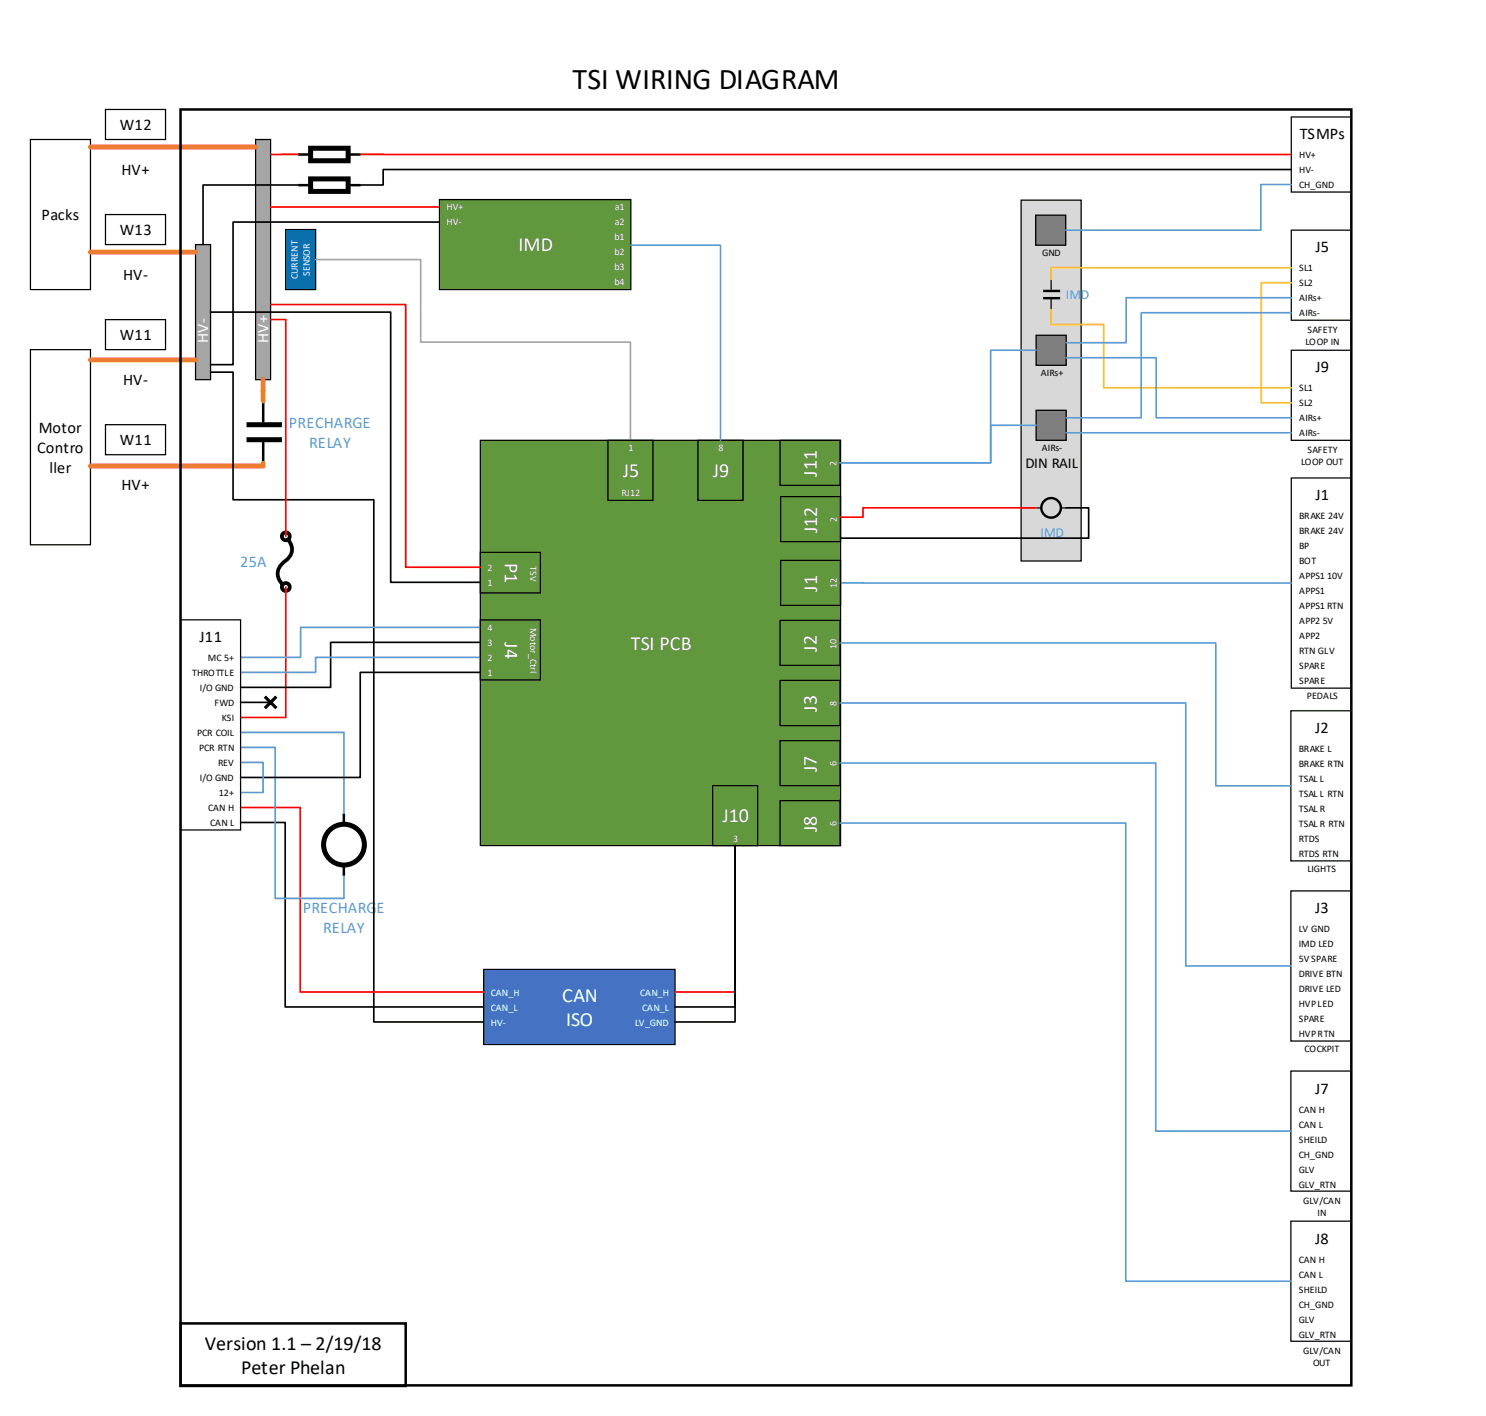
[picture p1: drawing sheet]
<svg xmlns="http://www.w3.org/2000/svg" width="314mm" height="300mm" viewBox="0 0 314 300" stroke-linecap="round" stroke-linejoin="round" font-family="sans-serif">
<path d="M216 42.3h12.7v76.4h-12.7z" fill-rule="evenodd" fill="#d8d8d8"/>
<path d="M6.4 29.5h12.7v31.8h-12.7zM22.3 23.2h12.7v6.3h-12.7zM22.3 45.4h12.7v6.3h-12.7zM216 42.3h12.7v76.4h-12.7zM6.4 74h12.7v41.2h-12.7zM22.3 67.6h12.7v6.4h-12.7zM22.3 89.8h12.7v6.4h-12.7z" fill="none" stroke="#000" stroke-width=".26"/>
<path d="M54.1 29.5h3.1v50.8h-3.1z" fill-rule="evenodd" fill="#a5a5a5"/>
<path d="M54.1 29.5h3.1v50.8h-3.1z" fill="none" stroke="#000" stroke-width=".26"/>
<path d="M41.4 51.7h3.1v28.6h-3.1z" fill-rule="evenodd" fill="#a5a5a5"/>
<path d="M41.4 51.7h3.1v28.6h-3.1z" fill="none" stroke="#000" stroke-width=".26"/>
<path d="M19.1 31.1h35M19.1 53.3h22.3M19.1 76.1h22.3M55.7 80.3v4.5M55.7 98v.6h-36.6" fill="none" stroke="#ed7d31" stroke-width="1.1"/>
<path d="M52.1 89.3h7.5v1.1h-7.5zM52.1 92.5h7.5v1h-7.5z" fill-rule="evenodd" fill="#000"/>
<path d="M55.7 84.8v4.5M55.7 93.3v4.7M72.7 172v2.3M72.7 183v2.3" fill="none" stroke="#000" stroke-width=".53"/>
<circle cx="72.8" cy="178.7" r="4.3" fill="none" stroke="#000" stroke-width="1.1" stroke-linecap="butt"/>
<path d="M57.2 43.8h35.8" fill="none" stroke="#f00" stroke-width=".35"/>
<path d="M93 47h-43.7v30.1h-4.8" fill="none" stroke="#000" stroke-width=".35"/>
<path d="M101.6 93.1h76.2v85.8h-76.2z" fill-rule="evenodd" fill="#62983d"/>
<path d="M273.1 24.7h12.7v15.9h-12.7zM101.6 93.1h76.2v85.8h-76.2z" fill="none" stroke="#000" stroke-width=".26"/>
<g fill="#000">
<path d="M65.2 30.8h9v3.7h-9v-1h1v-1.6h6.9v1.6h-7.9z" fill-rule="evenodd"/>
<path d="M65.2 37.3h9v3.7h-9v-1h1v-1.6h6.9v1.6h-7.9z" fill-rule="evenodd"/>
</g>
<path d="M63.1 32.7h2.6M63.1 39.2h2.6M73.6 32.7h2.7M73.6 39.2h2.7" fill="none" stroke="#000" stroke-width=".53"/>
<path d="M63.1 32.6l-5.9 .1M76.3 32.6l196.8 .1" fill="none" stroke="#f00" stroke-width=".35"/>
<path d="M63.1 39.1h-20.1v12.6M273.1 35.9h-192v3.2h-4.8" fill="none" stroke="#000" stroke-width=".35"/>
<path d="M102.3 205.1h40.5v15.8h-40.5z" fill-rule="evenodd" fill="#4672c4"/>
<path d="M101.6 116.8h12.7v8.6h-12.7zM101.6 131.1h12.7v12.7h-12.7zM56 147.6l.3-.3 .9 1 1-1 .3 .3-1 1 1 .9-.3 .3-1-.9-.9 .9-.3-.3 1-.9zM102.3 205.1h40.5v15.8h-40.5z" fill="none" stroke="#000" stroke-width=".26"/>
<path d="M44.5 78.7h4.8v27h29.8v110.5h23.2M44.5 66h38.1v57.2h19M101.6 135.9h-31.7v9.5h-19M50.9 148.6h6.3M101.6 142.2h-25.4v22.2h-25.3M50.9 174h9.4v39h42" fill="none" stroke="#000" stroke-width=".35"/>
<path d="M57.2 67.6h3.3v45.8M57.2 64.4h28.6v55.6h15.8M60.5 124.2v27.5h-9.6M50.9 170.8h12.6v39h38.8" fill="none" stroke="#f00" stroke-width=".35"/>
<g fill="none" stroke="#000" stroke-width=".79" stroke-linecap="butt">
<path d="M60.9 114.1a2.87 2.87 0 0 1-.6 4.6 2.99 2.99 0 0 0-.5 4.9"/>
<circle cx="60.5" cy="113.4" r=".83"/>
<circle cx="60.5" cy="124.2" r=".83"/>
</g>
<path d="M56 147.6l.3-.3 .9 1 1-1 .3 .3-1 1 1 .9-.3 .3-1-.9-.9 .9-.3-.3 1-.9z" fill-rule="evenodd" fill="#000"/>
<path d="M101.6 132.7h-38v6.3h-12.7M101.6 139h-34.8v3.2h-15.9M50.9 154.9h21.9v17.1M50.9 158.1h7.3v31.9h14.6v-4.7" fill="none" stroke="#5b9bd5" stroke-width=".35"/>
<path d="M93 42.2h40.4v19.1h-40.4z" fill-rule="evenodd" fill="#62983d"/>
<path d="M93 42.2h40.4v19.1h-40.4z" fill="none" stroke="#000" stroke-width=".26"/>
<path d="M60.4 48.6h6.4v12.7h-6.4z" fill-rule="evenodd" fill="#0070c0"/>
<path d="M60.4 48.6h6.4v12.7h-6.4zM222.3 59.1v2.2M273.1 48.7h12.7v19h-12.7zM222.3 63.2v2.3M273.1 74.1h12.7v19h-12.7zM128.6 93.1h9.5v12.7h-9.5zM273.1 101.1h12.7v44.5h-12.7zM273 150.3h12.8v31.8h-12.8zM273 188.4h12.8v31.8h-12.8zM273 226.5h12.8v25.4h-12.8zM273 258.3h12.8v25.4h-12.8z" fill="none" stroke="#000" stroke-width=".26"/>
<path d="M66.8 54.9h22.2v17.5h44.3v20.7" fill="none" stroke="#a5a5a5" stroke-width=".35"/>
<path d="M220.6 61.3h3.6v.5h-3.6zM220.6 62.8h3.6v.5h-3.6z" fill-rule="evenodd" fill="#000"/>
<path d="M273.1 59.8h-6.3v25.4h6.3M273.1 56.6h-50.8v2.5M222.3 65.5v3.2h11.2v13.3h39.6" fill="none" stroke="#ffc000" stroke-width=".35"/>
<path d="M219.2 70.9h6.3v6.4h-6.3z" fill-rule="evenodd" fill="#7f7f7f"/>
<path d="M219.2 70.9h6.3v6.4h-6.3z" fill="none" stroke="#000" stroke-width=".26"/>
<path d="M219.2 86.8h6.3v6.3h-6.3z" fill-rule="evenodd" fill="#7f7f7f"/>
<g fill="none" stroke="#000" stroke-width=".26">
<path d="M147.6 93.1h9.6v12.7h-9.6zM165 93.1h12.7v9.6h-12.7zM219.2 86.8h6.3v6.3h-6.3zM165.1 118.5h12.7v9.6h-12.7zM165.1 105h12.7v9.6h-12.7zM219.2 107.4h1M224.4 107.4h1.1M38.2 131.1h12.7v44.5h-12.7zM165 131.2h12.7v9.6h-12.7zM165 143.9h12.7v9.6h-12.7zM165 156.6h12.7v9.6h-12.7zM150.7 166.2h9.5v12.7h-9.5z"/>
<path d="M165 169.3h12.7v9.6h-12.7z"/>
</g>
<path d="M133.4 51.9h19v41.2M219.2 74.1h-9.7v23.8h-31.8h31.8v-7.9h9.7M225.5 75.7h19.1v12.7h28.5M273.1 63h-34.9v9.5h-12.7M273.1 66.1h-31.7v22.3h-15.9M225.5 91.5h47.6M177.7 136h79.5v30.2h15.8M177.8 123.3h95.3M177.7 148.7h73.1v55.6h22.2M50.9 161.3h4.8v6.3h-4.8M177.7 161.4h66.8v77.8h28.5M177.7 174.1h60.4v96.9h34.9" fill="none" stroke="#5b9bd5" stroke-width=".35"/>
<circle cx="222.3" cy="107.4" r="2.07" fill="none" stroke="#000" stroke-width=".51"/>
<path d="M38.2 23.2h247.6v269.8h-247.6zM38.2 279.9h47.6v13.3h-47.6z" fill="none" stroke="#000" stroke-width=".53"/>
<path d="M219.2 107.4h-36.6v2h-4.8M155.5 178.9v30.9h-12.7" fill="none" stroke="#f00" stroke-width=".35"/>
<path d="M225.5 107.4h4.8v6.4h-52.5M142.8 213h12.7v-34.1v37.3h-12.7" fill="none" stroke="#000" stroke-width=".35"/>
<path d="M219.1 45.5h6.3v6.4h-6.3z" fill-rule="evenodd" fill="#7f7f7f"/>
<path d="M219.1 45.5h6.3v6.4h-6.3z" fill="none" stroke="#000" stroke-width=".26"/>
<path d="M273.1 39h-6.4v9.7h-41.3" fill="none" stroke="#5b9bd5" stroke-width=".35"/>
<text font-size="6.4" x="121.1" y="18.9">TSI WIRING DIAGRAM</text>
<g font-size="4.2" fill="#feffff">
<text x="109.6" y="53">IMD</text>
<text x="133.4" y="137.4">TSI PCB</text>
<text x="118.9" y="211.9">CAN</text>
<text x="119.7" y="217">ISO</text>
</g>
<g font-size="4.2" fill="#fff">
<text x="131.7" y="100.8">J5</text>
<text x="150.8" y="100.8">J9</text>
<text x="172.8" y="100.8" transform="rotate(-90 172.8 100.8)">J11</text>
<text x="172.9" y="112.7" transform="rotate(-90 172.9 112.7)">J12</text>
<text x="106.8" y="119.1" transform="rotate(90 106.8 119.1)">P1</text>
<text x="172.9" y="125.2" transform="rotate(-90 172.9 125.2)">J1</text>
<text x="106.8" y="135.8" transform="rotate(90 106.8 135.8)">J4</text>
<text x="172.8" y="137.9" transform="rotate(-90 172.8 137.9)">J2</text>
<text x="172.8" y="150.6" transform="rotate(-90 172.8 150.6)">J3</text>
<text x="172.8" y="163.3" transform="rotate(-90 172.8 163.3)">J7</text>
<text x="152.8" y="173.9">J10</text>
<text x="172.8" y="176" transform="rotate(-90 172.8 176)">J8</text>
</g>
<g font-size="4.2">
<text x="43.3" y="285.5">Version 1.1 – 2/19/18</text>
<text x="51" y="290.6">Peter Phelan</text>
</g>
<g font-size="3.4">
<text x="25.3" y="27.4">W12</text>
<text x="274.9" y="29.4">TSMPs</text>
<text x="25.7" y="36.9">HV+</text>
<text x="8.8" y="46.5">Packs</text>
<text x="25.3" y="49.7">W13</text>
<text x="278.3" y="53.3">J5</text>
<text x="26" y="59.2">HV-</text>
<text x="25.3" y="71.9">W11</text>
<text x="26" y="81.4">HV-</text>
<text x="278.3" y="78.7">J9</text>
<text x="7.9" y="95.7">Contro</text>
<text x="8.2" y="91.5">Motor</text>
<text x="25.3" y="94.1">W11</text>
<text x="10.5" y="100">ller</text>
<text x="25.7" y="103.7">HV+</text>
<text x="278.3" y="105.8">J1</text>
<text x="42.2" y="135.8">J11</text>
<text x="278.2" y="155.1">J2</text>
<text x="278.2" y="193.2">J3</text>
<text x="278.2" y="231.3">J7</text>
<text x="278.2" y="263.1">J8</text>
</g>
<g font-size="3.4" fill="#feffff">
<text x="44" y="72.6" transform="rotate(-90 44 72.6)">HV-</text>
<text x="56.8" y="72.6" transform="rotate(-90 56.8 72.6)">HV+</text>
</g>
<g font-size="3.4" fill="#5b9bd5">
<text x="61.1" y="90.4">PRECHARGE</text>
<text x="65.4" y="94.7">RELAY</text>
<text x="50.8" y="120">25A</text>
<text x="64" y="193.2">PRECHARGE</text>
<text x="68.3" y="197.4">RELAY</text>
</g>
<text font-size="3.2" x="216.9" y="99.1">DIN RAIL</text>
<g font-size="2.9" fill="#5b9bd5">
<text x="225.4" y="63.2">IMD</text>
<text x="220.1" y="113.6">IMD</text>
</g>
<g font-size="2.1">
<text x="274.8" y="33.3">HV+</text>
<text x="274.8" y="36.5">HV-</text>
<text x="274.8" y="39.7">CH_GND</text>
<text x="220.4" y="54.1">GND</text>
<text x="274.8" y="57.3">SL1</text>
<text x="274.8" y="60.5">SL2</text>
<text x="274.8" y="63.7">AIRs+</text>
<text x="274.8" y="66.8">AIRs-</text>
<text x="276.6" y="70.3">SAFETY</text>
<text x="276.1" y="72.9">LOOP IN</text>
<text x="220.1" y="79.6">AIRs+</text>
<text x="274.8" y="82.7">SL1</text>
<text x="274.8" y="85.9">SL2</text>
<text x="274.8" y="89.1">AIRs+</text>
<text x="220.3" y="95.4">AIRs-</text>
<text x="274.8" y="92.3">AIRs-</text>
<text x="276.6" y="95.8">SAFETY</text>
<text x="275.2" y="98.3">LOOP OUT</text>
<text x="274.8" y="109.8">BRAKE 24V</text>
<text x="274.8" y="113">BRAKE 24V</text>
<text x="274.8" y="116.1">BP</text>
<text x="274.8" y="119.3">BOT</text>
<text x="274.8" y="122.5">APPS1 10V</text>
<text x="274.8" y="125.7">APPS1</text>
<text x="274.8" y="128.8">APPS1 RTN</text>
<text x="274.8" y="132">APP2 5V</text>
<text x="274.8" y="135.2">APP2</text>
<text x="40.6" y="143">THROTTLE</text>
<text x="44" y="139.8">MC 5+</text>
<text x="274.8" y="138.4">RTN GLV</text>
<text x="274.8" y="141.6">SPARE</text>
<text x="42.3" y="146.2">I/O GND</text>
<text x="45.4" y="149.3">FWD</text>
<text x="274.8" y="144.7">SPARE</text>
<text x="276.5" y="147.9">PEDALS</text>
<text x="41.7" y="155.7">PCR COIL</text>
<text x="46.9" y="152.5">KSI</text>
<text x="42.1" y="158.9">PCR RTN</text>
<text x="274.7" y="159.1">BRAKE L</text>
<text x="42.3" y="165.2">I/O GND</text>
<text x="46.1" y="162">REV</text>
<text x="274.7" y="162.2">BRAKE RTN</text>
<text x="274.7" y="165.4">TSAL L</text>
<text x="44" y="171.6">CAN H</text>
<text x="46.3" y="168.4">12+</text>
<text x="274.7" y="168.6">TSAL L RTN</text>
<text x="274.7" y="171.8">TSAL R</text>
<text x="44.4" y="174.8">CAN L</text>
<text x="274.7" y="175">TSAL R RTN</text>
<text x="274.7" y="178.1">RTDS</text>
<text x="274.7" y="181.3">RTDS RTN</text>
<text x="276.6" y="184.5">LIGHTS</text>
<text x="274.7" y="197.2">LV GND</text>
<text x="274.7" y="200.4">IMD LED</text>
<text x="274.7" y="203.6">5V SPARE</text>
<text x="274.7" y="206.7">DRIVE BTN</text>
<text x="274.7" y="209.9">DRIVE LED</text>
<text x="274.7" y="213.1">HVP LED</text>
<text x="274.7" y="216.3">SPARE</text>
<text x="274.7" y="219.4">HVP RTN</text>
<text x="275.9" y="222.6">COCKPIT</text>
<text x="274.7" y="235.3">CAN H</text>
<text x="274.7" y="238.5">CAN L</text>
<text x="274.7" y="241.7">SHEILD</text>
<text x="274.7" y="244.9">CH_GND</text>
<text x="274.7" y="248">GLV</text>
<text x="274.7" y="251.2">GLV_RTN</text>
<text x="275.7" y="254.7">GLV/CAN</text>
<text x="278.7" y="257.3">IN</text>
<text x="274.7" y="267.1">CAN H</text>
<text x="274.7" y="270.3">CAN L</text>
<text x="274.7" y="273.5">SHEILD</text>
<text x="274.7" y="276.6">CH_GND</text>
<text x="274.7" y="279.8">GLV</text>
<text x="274.7" y="283">GLV_RTN</text>
<text x="275.7" y="286.5">GLV/CAN</text>
<text x="277.7" y="289">OUT</text>
</g>
<g font-size="2.1" fill="#fff">
<text x="94.4" y="44.5">HV+</text>
<text x="94.4" y="47.6">HV-</text>
<text x="130.1" y="44.5">a1</text>
<text x="130.1" y="47.6">a2</text>
<text x="130" y="50.8">b1</text>
<text x="130" y="54">b2</text>
<text x="130" y="57.2">b3</text>
<text x="130" y="60.4">b4</text>
<text x="132.9" y="95.4">1</text>
<text x="152" y="95.4">8</text>
<text x="176.9" y="98.5" transform="rotate(-90 176.9 98.5)">2</text>
<text x="131.5" y="105">RJ12</text>
<text x="177" y="110.4" transform="rotate(-90 177 110.4)">2</text>
<text x="112.2" y="119.6" transform="rotate(90 112.2 119.6)">TSV</text>
<text x="103.1" y="120.7">2</text>
<text x="103.1" y="123.9">1</text>
<text x="177" y="124.5" transform="rotate(-90 177 124.5)">12</text>
<text x="103.1" y="133.4">4</text>
<text x="103.1" y="136.6">3</text>
<text x="112.2" y="132.8" transform="rotate(90 112.2 132.8)">Motor_Ctrl</text>
<text x="176.9" y="137.2" transform="rotate(-90 176.9 137.2)">10</text>
<text x="103.1" y="139.8">2</text>
<text x="103.1" y="143">1</text>
<text x="176.9" y="149.4" transform="rotate(-90 176.9 149.4)">8</text>
<text x="176.9" y="162.1" transform="rotate(-90 176.9 162.1)">6</text>
<text x="155.1" y="178.1">3</text>
<text x="176.9" y="174.8" transform="rotate(-90 176.9 174.8)">6</text>
<text x="103.8" y="213.8">CAN_L</text>
<text x="103.8" y="210.6">CAN_H</text>
<text x="135.4" y="210.6">CAN_H</text>
<text x="135.8" y="213.8">CAN_L</text>
<text x="103.8" y="217">HV-</text>
<text x="134.3" y="217">LV_GND</text>
</g>
<g font-size="2.1" fill="#feffff">
<text x="63" y="59.1" transform="rotate(-90 63 59.1)">CURRENT</text>
<text x="65.5" y="58.4" transform="rotate(-90 65.5 58.4)">SENSOR</text>
</g>
</svg>
